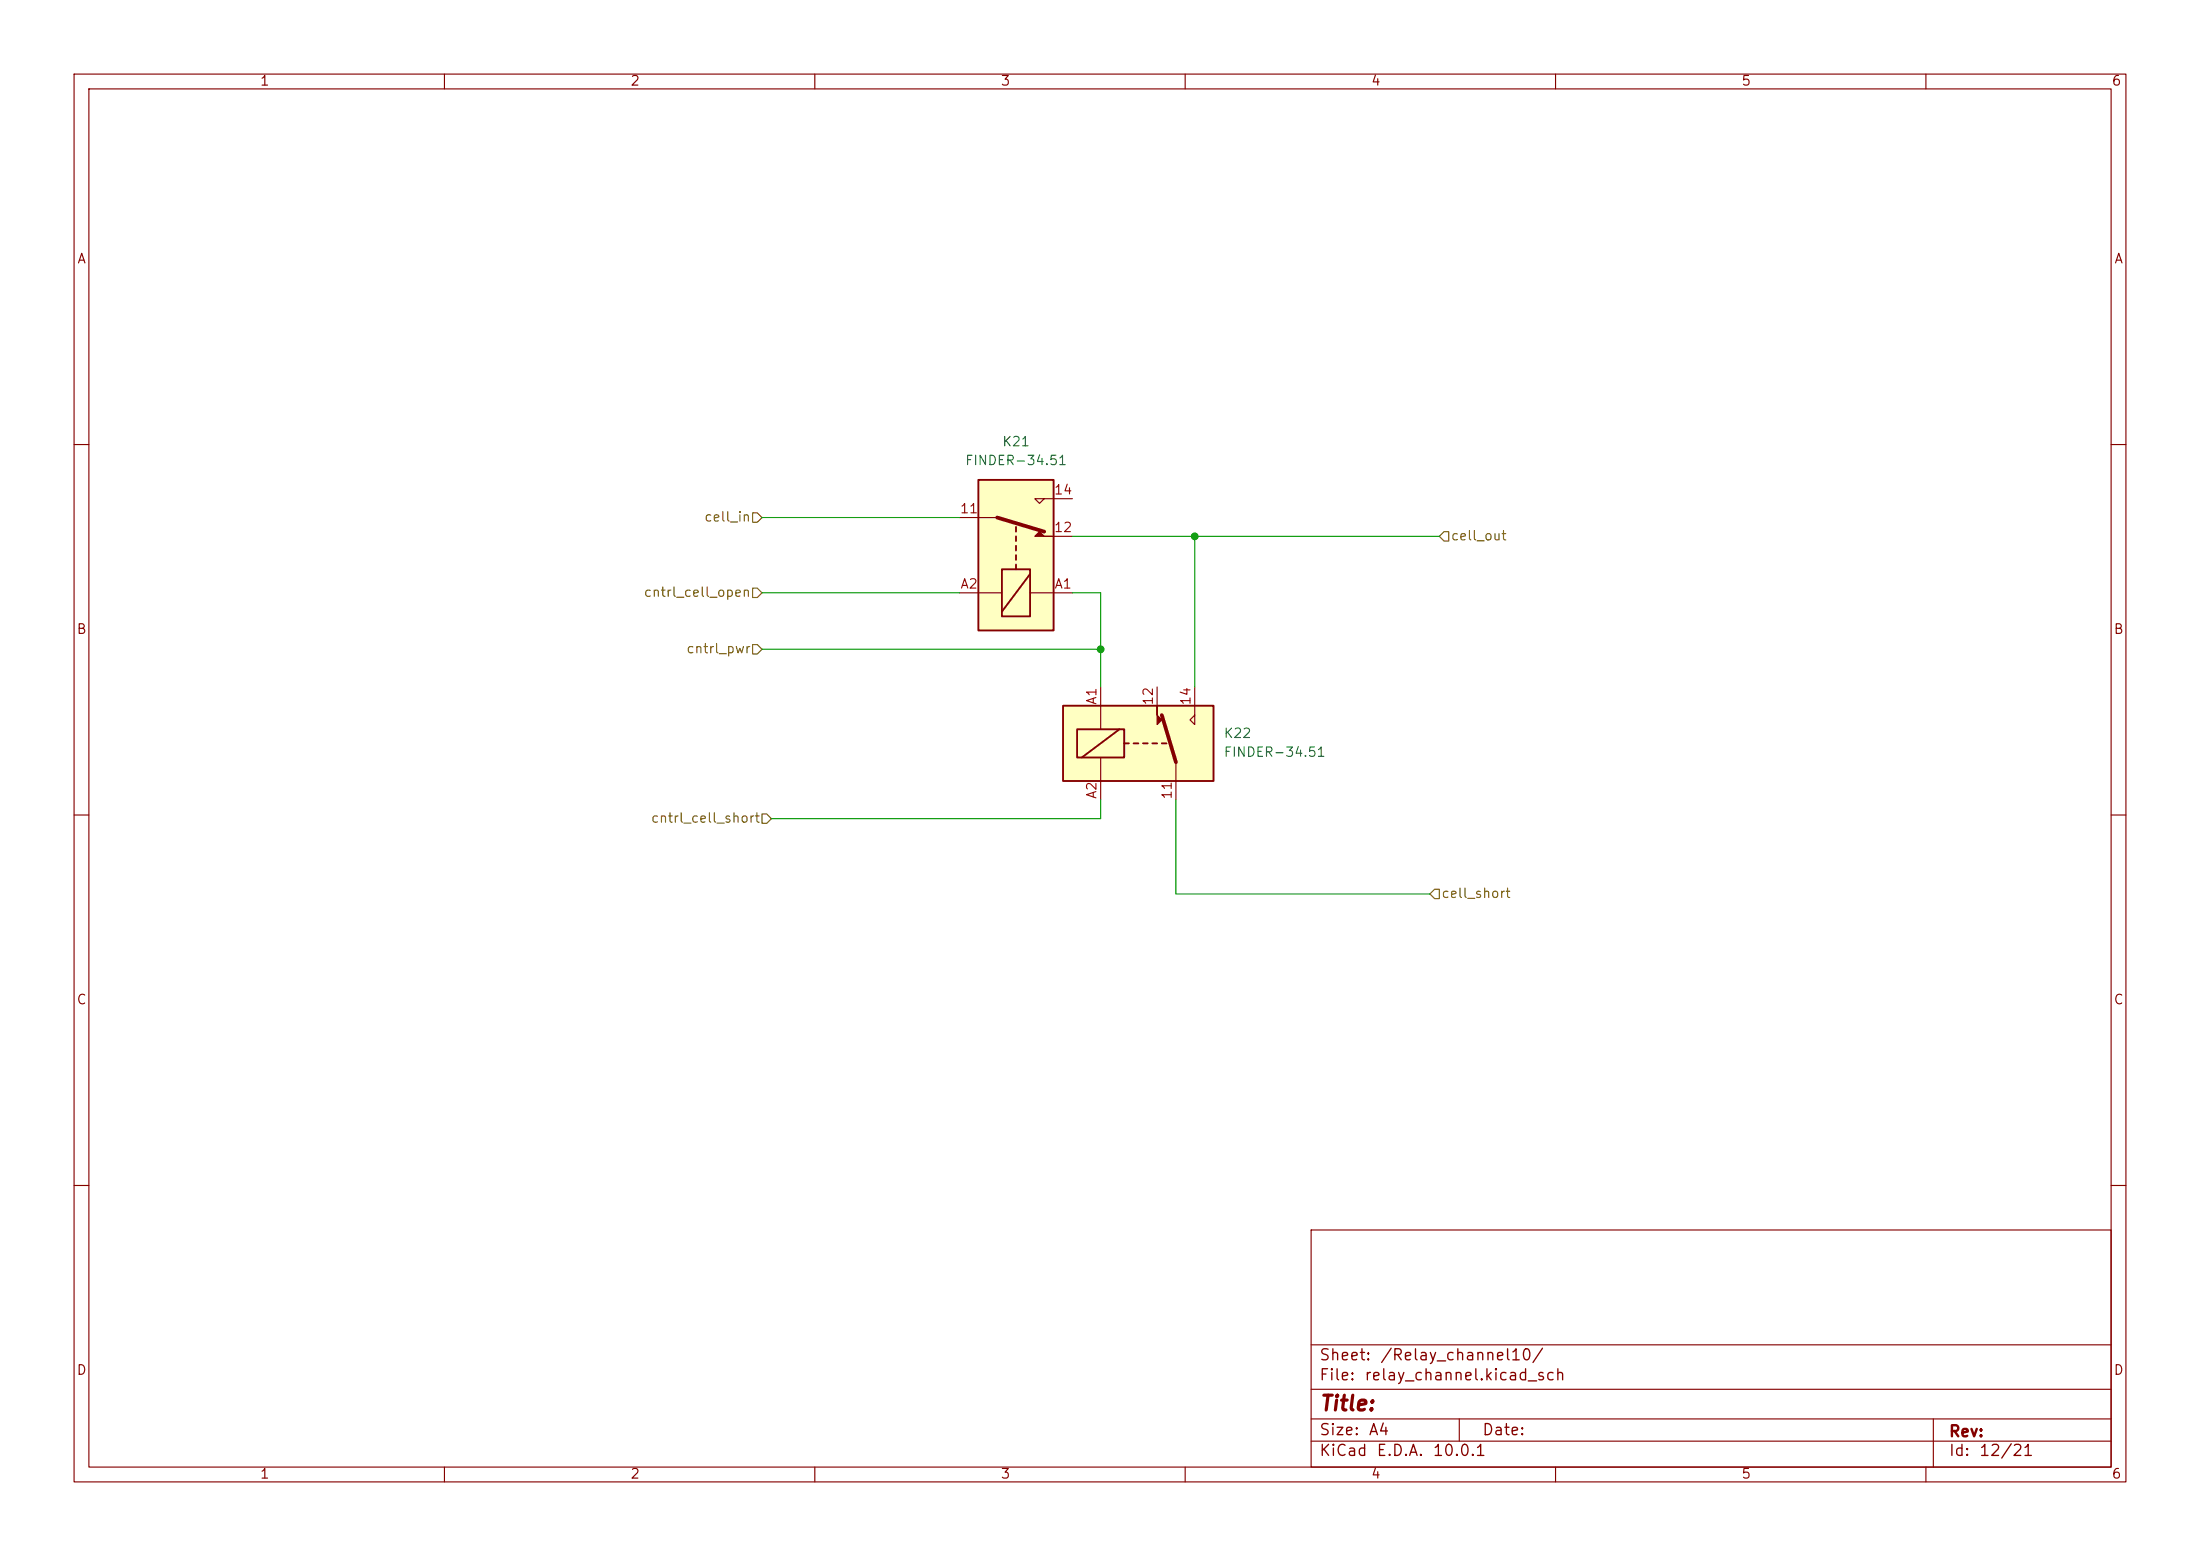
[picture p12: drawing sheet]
<svg xmlns="http://www.w3.org/2000/svg" width="297mm" height="210mm" viewBox="0 0 297 210" stroke-linecap="round" stroke-linejoin="round" font-family="sans-serif">
<g fill="none" stroke="#840000" stroke-width=".15">
<path d="M10 10h277v190h-277zM12 12h273v186h-273zM60 10v2M110 10v2M160 10v2M210 10v2M260 10v2M10 60h2M285 60h2M10 110h2M285 110h2M10 160h2"/>
<path d="M177 166h108v32h-108zM285 160h2M60 198v2M110 198v2M160 198v2M177 194.5h108M177 191.5h108M177 187.5h108M177 181.5h108M197 191.5v3M210 198v2M260 198v2"/>
<path d="M261 191.5v6.5"/>
</g>
<path d="M143.5 95.3h20.3v10.1h-20.3z" fill="#ffffc2"/>
<path d="M148.6 92.7v5.7M156.2 92.7v2.6M161.3 92.7v5.1l-.6-.6 .6-.7M148.6 102.2v5.8M158.7 102.9v5.1" fill="none" stroke="#840000" stroke-width=".15"/>
<path d="M143.5 95.3h20.3v10.1h-20.3zM145.4 98.4h6.4v3.8h-6.4zM151.1 98.4l-5.1 3.8M151.8 100.3h.6M153 100.3h.7M154.3 100.3h.6M155.6 100.3h.6M156.8 100.3h.7" fill="none" stroke="#840000" stroke-width=".25"/>
<path d="M156.2 95.3v1.2l.6 .7-.6 .6z" fill="#840000" stroke="#840000" stroke-width=".15"/>
<path d="M156.8 96.5l1.9 6.4" fill="none" stroke="#840000" stroke-width=".51"/>
<path d="M132.1 64.8h10.1v20.3h-10.1z" fill="#ffffc2"/>
<path d="M129.5 69.9h5.1M141 67.3l-.7 .6-.6-.6h5.1M142.2 72.4h2.6M129.5 80h5.8M139.1 80h5.7" fill="none" stroke="#840000" stroke-width=".15"/>
<path d="M132.1 64.8h10.1v20.3h-10.1zM135.3 76.8h3.8v6.4h-3.8zM137.2 71.1v.7M137.2 72.4v.6M137.2 73.7v.6M137.2 74.9v.7M137.2 76.2v.6M139.1 77.5l-3.8 5.1" fill="none" stroke="#840000" stroke-width=".25"/>
<path d="M140.3 71.8l.7 .6h1.2h-2.5z" fill="#840000" stroke="#840000" stroke-width=".15"/>
<path d="M134.6 69.9l6.4 1.9" fill="none" stroke="#840000" stroke-width=".51"/>
<path d="M101.6 69.2h.6l.7 .7-.7 .6h-.6zM101.6 79.4h.6l.7 .6-.7 .6h-.6zM194.9 71.8h.7v1.2h-.7l-.6-.6zM101.6 87h.6l.7 .6-.7 .7h-.6zM102.9 109.9h.6l.6 .6-.6 .6h-.6zM193.7 120h.6v1.3h-.6l-.7-.6z" fill="none" stroke="#725600" stroke-width=".15"/>
<path d="M102.9 69.9h26.6M144.8 72.4h49.5M161.3 72.4v20.3M102.9 87.6h45.7M102.9 80h26.6M144.8 80h3.8v12.7M148.6 108v2.5h-44.5M158.7 108v12.7h34.3" fill="none" stroke="#009600" stroke-width=".15"/>
<g fill="#009600" stroke="#009600" stroke-width=".14">
<circle cx="161.3" cy="72.4" r=".46"/>
<circle cx="148.6" cy="87.6" r=".46"/>
</g>
<text font-size="2" fill="#840000" x="178" y="190.9">Title:</text>
<g font-size="1.5" fill="#840000">
<text x="178" y="184">Sheet:</text>
<text x="186.2" y="184">/Relay_channel10/</text>
<text x="178" y="186.7">File:</text>
<text x="184.1" y="186.7">relay_channel.kicad_sch</text>
<text x="178" y="196.9">KiCad</text>
<text x="178" y="194.1">Size:</text>
<text x="184.7" y="194.1">A4</text>
<text x="185.7" y="196.9">E.D.A.</text>
<text x="193.3" y="196.9">10.0.1</text>
<text x="200" y="194.1">Date:</text>
<text x="263" y="194.3">Rev:</text>
<text x="263" y="196.9">Id:</text>
<text x="267.1" y="196.9">12/21</text>
</g>
<g font-size="1.3" fill="#840000">
<text x="35" y="11.9">1</text>
<text x="85" y="11.9">2</text>
<text x="135" y="11.9">3</text>
<text x="185" y="11.9">4</text>
<text x="235" y="11.9">5</text>
<text x="285" y="11.9">6</text>
<text x="10.3" y="35.9">A</text>
<text x="285.3" y="35.9">A</text>
<text x="10.3" y="85.9">B</text>
<text x="285.3" y="85.9">B</text>
<text x="10.3" y="135.9">C</text>
<text x="285.3" y="135.9">C</text>
<text x="10.3" y="185.9">D</text>
<text x="285.3" y="185.9">D</text>
<text x="35" y="199.9">1</text>
<text x="85" y="199.9">2</text>
<text x="135" y="199.9">3</text>
<text x="185" y="199.9">4</text>
<text x="235" y="199.9">5</text>
<text x="285" y="199.9">6</text>
</g>
<g font-size="1.3" fill="#006464">
<text x="130.2" y="63.1">FINDER-34.51</text>
<text x="135.2" y="60.6">K21</text>
<text x="165.1" y="99.9">K22</text>
<text x="165.1" y="102.5">FINDER-34.51</text>
</g>
<g font-size="1.3" fill="#725600">
<text x="95" y="70.7">cell_in</text>
<text x="195.8" y="73.3">cell_out</text>
<text x="86.8" y="80.9">cntrl_cell_open</text>
<text x="92.6" y="88.5">cntrl_pwr</text>
<text x="87.8" y="111.4">cntrl_cell_short</text>
<text x="194.5" y="121.5">cell_short</text>
</g>
<g font-size="1.3" fill="#a90000">
<text x="129.5" y="69.6">11</text>
<text x="142.2" y="67.1">14</text>
<text x="142.2" y="72.1">12</text>
<text x="129.6" y="79.8">A2</text>
<text x="142.3" y="79.8">A1</text>
<text x="148.3" y="95.2" transform="rotate(-90 148.3 95.2)">A1</text>
<text x="156" y="95.3" transform="rotate(-90 156 95.3)">12</text>
<text x="161" y="95.3" transform="rotate(-90 161 95.3)">14</text>
<text x="148.3" y="107.9" transform="rotate(-90 148.3 107.9)">A2</text>
<text x="158.5" y="108" transform="rotate(-90 158.5 108)">11</text>
</g>
</svg>
